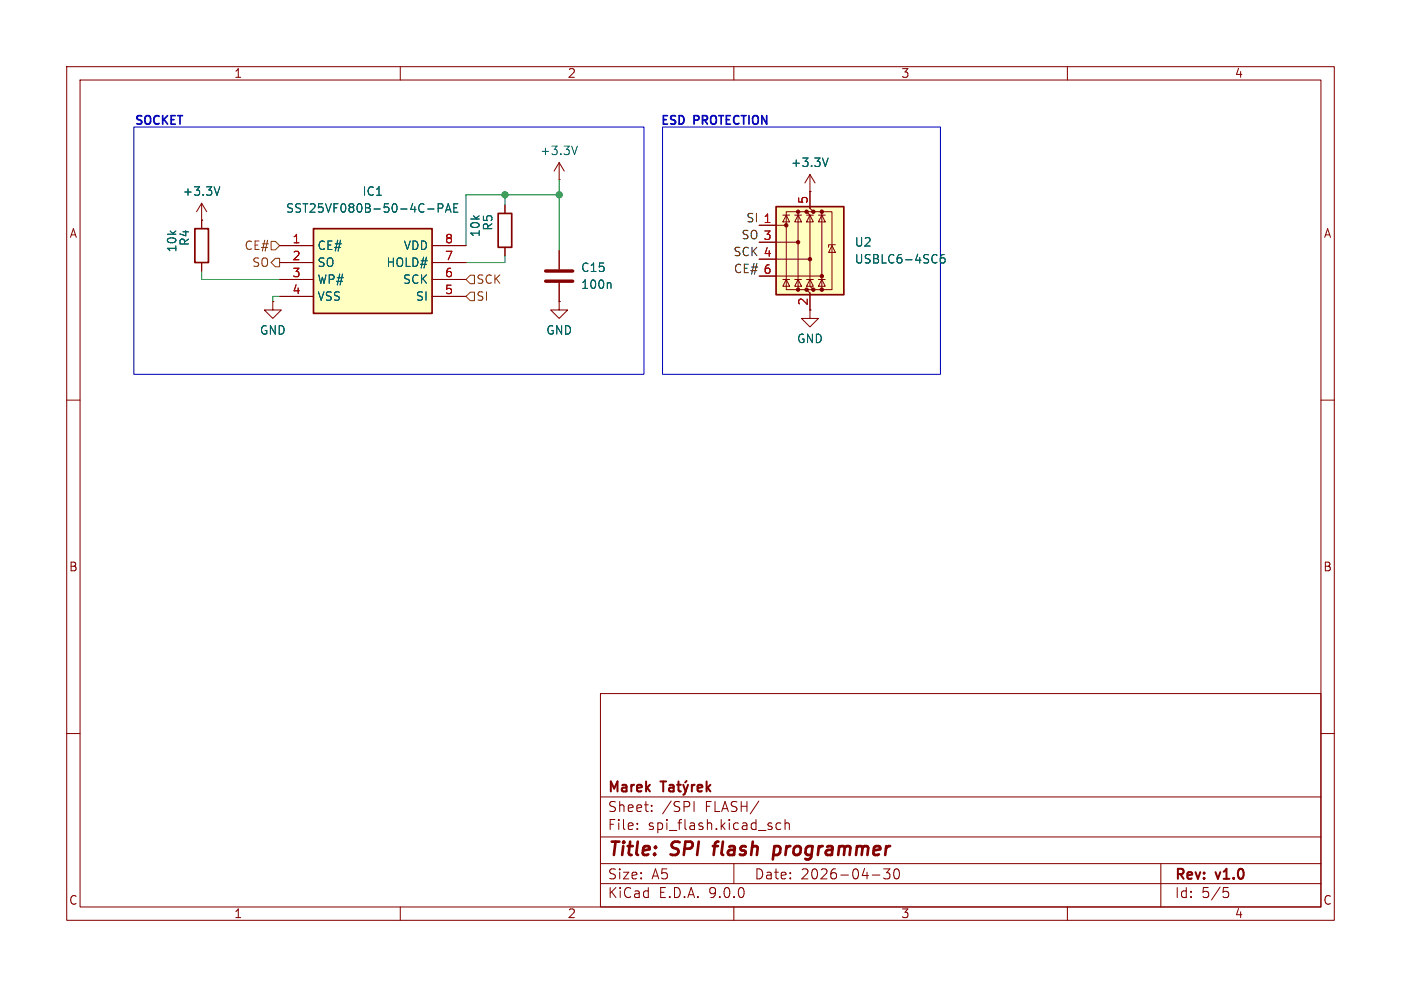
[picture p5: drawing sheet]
(kicad_sch
 (version 20250114)
 (generator "eeschema")
 (generator_version "9.0")
 (paper "A5")
 (title_block
  (title "SPI flash programmer")
  (date "2026-04-30")
  (rev "v1.0")
  (company "Marek Tatýrek"))
 (lib_symbols
  (symbol "Device:C"
   (pin_numbers (hide yes))
   (pin_names
    (offset 0.254)) (exclude_from_sim no) (in_bom yes) (on_board yes)
   (property "Reference" "C" (at 0.635 2.54 0) (effects (font (size 1.27 1.27)) (justify left)))
   (property "Value" "C" (at 0.635 -2.54 0) (effects (font (size 1.27 1.27)) (justify left)))
   (property "Footprint" "" (at 0.9652 -3.81 0) (effects (font (size 1.27 1.27)) (hide yes)))
   (property "Datasheet" "~" (at 0 0 0) (effects (font (size 1.27 1.27)) (hide yes)))
   (property "Description" "Unpolarized capacitor" (at 0 0 0) (effects (font (size 1.27 1.27)) (hide yes)))
   (symbol "C_0_1"
    (polyline (pts (xy -2.032 0.762) (xy 2.032 0.762)) (stroke (width 0.508) (type default)) (fill (type none)))
    (polyline (pts (xy -2.032 -0.762) (xy 2.032 -0.762)) (stroke (width 0.508) (type default)) (fill (type none))))
   (symbol "C_1_1"
    (pin passive line (at 0 3.81 270) (length 2.794) (name "~" (effects (font (size 1.27 1.27)))) (number "1" (effects (font (size 1.27 1.27)))))
    (pin passive line (at 0 -3.81 90) (length 2.794) (name "~" (effects (font (size 1.27 1.27)))) (number "2" (effects (font (size 1.27 1.27))))))
   (embedded_fonts no))
  (symbol "Device:R"
   (pin_numbers (hide yes))
   (pin_names
    (offset 0)) (exclude_from_sim no) (in_bom yes) (on_board yes)
   (property "Reference" "R" (at 2.032 0 90) (effects (font (size 1.27 1.27))))
   (property "Value" "R" (at 0 0 90) (effects (font (size 1.27 1.27))))
   (property "Footprint" "" (at -1.778 0 90) (effects (font (size 1.27 1.27)) (hide yes)))
   (property "Datasheet" "~" (at 0 0 0) (effects (font (size 1.27 1.27)) (hide yes)))
   (property "Description" "Resistor" (at 0 0 0) (effects (font (size 1.27 1.27)) (hide yes)))
   (symbol "R_0_1"
    (rectangle (start -1.016 -2.54) (end 1.016 2.54) (stroke (width 0.254) (type default)) (fill (type none))))
   (symbol "R_1_1"
    (pin passive line (at 0 3.81 270) (length 1.27) (name "~" (effects (font (size 1.27 1.27)))) (number "1" (effects (font (size 1.27 1.27)))))
    (pin passive line (at 0 -3.81 90) (length 1.27) (name "~" (effects (font (size 1.27 1.27)))) (number "2" (effects (font (size 1.27 1.27))))))
   (embedded_fonts no))
  (symbol "Power_Protection:USBLC6-4SC6"
   (pin_names (hide yes)) (exclude_from_sim no) (in_bom yes) (on_board yes)
   (property "Reference" "U" (at 1.27 9.525 0) (effects (font (size 1.27 1.27)) (justify left)))
   (property "Value" "USBLC6-4SC6" (at 1.27 6.985 0) (effects (font (size 1.27 1.27)) (justify left)))
   (property "Footprint" "Package_TO_SOT_SMD:SOT-23-6" (at 2.54 -10.16 0) (effects (font (size 1.27 1.27)
    (italic yes)) (justify left) (hide yes)))
   (property "Datasheet" "https://www.st.com/resource/en/datasheet/usblc6-4.pdf" (at 2.54 -12.7 0) (effects (font (size 1.27 1.27)) (justify left) (hide yes)))
   (property "Description" "Very low capacitance ESD protection diode, 4 data-line, SOT-23-6" (at 0 0 0) (effects (font (size 1.27 1.27)) (hide yes)))
   (symbol "USBLC6-4SC6_0_0"
    (circle (center -3.556 2.54) (radius 0.0001) (stroke (width 0.508) (type default)) (fill (type none)))
    (circle (center -1.778 4.572) (radius 0.0001) (stroke (width 0.508) (type default)) (fill (type none)))
    (circle (center -1.778 0) (radius 0.0001) (stroke (width 0.508) (type default)) (fill (type none)))
    (circle (center -1.778 -7.112) (radius 0.0001) (stroke (width 0.508) (type default)) (fill (type none)))
    (circle (center -0.508 4.572) (radius 0.0001) (stroke (width 0.508) (type default)) (fill (type none)))
    (circle (center -0.508 -7.112) (radius 0.0001) (stroke (width 0.508) (type default)) (fill (type none)))
    (circle (center 0 -2.54) (radius 0.0001) (stroke (width 0.508) (type default)) (fill (type none)))
    (circle (center 0.508 4.572) (radius 0.0001) (stroke (width 0.508) (type default)) (fill (type none)))
    (circle (center 0.508 -7.112) (radius 0.0001) (stroke (width 0.508) (type default)) (fill (type none)))
    (circle (center 1.778 4.572) (radius 0.0001) (stroke (width 0.508) (type default)) (fill (type none)))
    (circle (center 1.778 -5.08) (radius 0.0001) (stroke (width 0.508) (type default)) (fill (type none)))
    (circle (center 1.778 -7.112) (radius 0.0001) (stroke (width 0.508) (type default)) (fill (type none))))
   (symbol "USBLC6-4SC6_0_1"
    (polyline (pts (xy -5.08 2.54) (xy -3.556 2.54)) (stroke (width 0) (type default)) (fill (type none)))
    (polyline (pts (xy -5.08 0) (xy -1.778 0)) (stroke (width 0) (type default)) (fill (type none)))
    (polyline (pts (xy -5.08 -2.54) (xy 0 -2.54)) (stroke (width 0) (type default)) (fill (type none)))
    (polyline (pts (xy -5.08 -5.08) (xy 1.778 -5.08)) (stroke (width 0) (type default)) (fill (type none)))
    (polyline (pts (xy -4.064 3.048) (xy -3.048 3.048) (xy -3.556 4.064) (xy -4.064 3.048)) (stroke (width 0) (type default)) (fill (type none)))
    (polyline (pts (xy -4.064 -5.588) (xy -3.048 -5.588)) (stroke (width 0) (type default)) (fill (type none)))
    (polyline (pts (xy -3.048 4.064) (xy -4.064 4.064)) (stroke (width 0) (type default)) (fill (type none)))
    (polyline (pts (xy -3.048 -6.604) (xy -4.064 -6.604) (xy -3.556 -5.588) (xy -3.048 -6.604)) (stroke (width 0) (type default)) (fill (type none)))
    (polyline (pts (xy -2.286 4.064) (xy -1.27 4.064)) (stroke (width 0) (type default)) (fill (type none)))
    (polyline (pts (xy -2.286 -5.588) (xy -1.27 -5.588)) (stroke (width 0) (type default)) (fill (type none)))
    (polyline (pts (xy -1.27 3.048) (xy -2.286 3.048) (xy -1.778 4.064) (xy -1.27 3.048)) (stroke (width 0) (type default)) (fill (type none)))
    (polyline (pts (xy -1.27 -6.604) (xy -2.286 -6.604) (xy -1.778 -5.588) (xy -1.27 -6.604)) (stroke (width 0) (type default)) (fill (type none)))
    (polyline (pts (xy -0.508 3.048) (xy 0.508 3.048) (xy 0 4.064) (xy -0.508 3.048)) (stroke (width 0) (type default)) (fill (type none)))
    (polyline (pts (xy -0.508 -5.588) (xy 0.508 -5.588)) (stroke (width 0) (type default)) (fill (type none)))
    (polyline (pts (xy -0.508 -6.604) (xy 0.508 -6.604) (xy 0 -5.588) (xy -0.508 -6.604)) (stroke (width 0) (type default)) (fill (type none)))
    (polyline (pts (xy 0 5.08) (xy 0.508 4.572)) (stroke (width 0) (type default)) (fill (type none)))
    (polyline (pts (xy 0.508 4.064) (xy -0.508 4.064)) (stroke (width 0) (type default)) (fill (type none)))
    (polyline (pts (xy 0.508 -7.112) (xy -0.508 -7.112)) (stroke (width 0) (type default)) (fill (type none)))
    (polyline (pts (xy 1.27 4.064) (xy 2.286 4.064)) (stroke (width 0) (type default)) (fill (type none)))
    (polyline (pts (xy 1.27 -6.604) (xy 2.286 -6.604) (xy 1.778 -5.588) (xy 1.27 -6.604)) (stroke (width 0) (type default)) (fill (type none)))
    (polyline (pts (xy 1.778 4.572) (xy 3.302 4.572) (xy 3.302 -7.112) (xy 1.778 -7.112)) (stroke (width 0) (type default)) (fill (type none)))
    (polyline (pts (xy 2.286 3.048) (xy 1.27 3.048) (xy 1.778 4.064) (xy 2.286 3.048)) (stroke (width 0) (type default)) (fill (type none)))
    (polyline (pts (xy 2.286 -5.588) (xy 1.27 -5.588)) (stroke (width 0) (type default)) (fill (type none)))
    (polyline (pts (xy 2.794 -0.762) (xy 2.794 -0.381) (xy 3.81 -0.381)) (stroke (width 0) (type default)) (fill (type none)))
    (polyline (pts (xy 3.81 -1.524) (xy 2.794 -1.524) (xy 3.302 -0.508) (xy 3.81 -1.524)) (stroke (width 0) (type default)) (fill (type none))))
   (symbol "USBLC6-4SC6_1_1"
    (rectangle (start -5.08 5.334) (end 5.08 -7.874) (stroke (width 0.254) (type default)) (fill (type background)))
    (polyline (pts (xy -1.778 4.572) (xy -3.556 4.572) (xy -3.556 -7.112) (xy -1.778 -7.112)) (stroke (width 0) (type default)) (fill (type none)))
    (polyline (pts (xy -0.508 4.572) (xy 1.778 4.572) (xy 1.778 -7.112) (xy 0.508 -7.112)) (stroke (width 0) (type default)) (fill (type none)))
    (polyline (pts (xy 0 -7.62) (xy -0.508 -7.112) (xy -1.778 -7.112) (xy -1.778 4.572) (xy -0.508 4.572)) (stroke (width 0) (type default)) (fill (type none)))
    (polyline (pts (xy 0.508 -7.112) (xy 0 -6.604) (xy 0 4.064) (xy -0.508 4.572)) (stroke (width 0) (type default)) (fill (type none)))
    (pin passive line (at -7.62 2.54 0) (length 2.54) (name "I/O1" (effects (font (size 1.27 1.27)))) (number "1" (effects (font (size 1.27 1.27)))))
    (pin passive line (at -7.62 0 0) (length 2.54) (name "I/O2" (effects (font (size 1.27 1.27)))) (number "3" (effects (font (size 1.27 1.27)))))
    (pin passive line (at -7.62 -2.54 0) (length 2.54) (name "I/O3" (effects (font (size 1.27 1.27)))) (number "4" (effects (font (size 1.27 1.27)))))
    (pin passive line (at -7.62 -5.08 0) (length 2.54) (name "I/O4" (effects (font (size 1.27 1.27)))) (number "6" (effects (font (size 1.27 1.27)))))
    (pin passive line (at 0 7.62 270) (length 2.54) (name "VBUS" (effects (font (size 1.27 1.27)))) (number "5" (effects (font (size 1.27 1.27)))))
    (pin passive line (at 0 -10.16 90) (length 2.54) (name "GND" (effects (font (size 1.27 1.27)))) (number "2" (effects (font (size 1.27 1.27))))))
   (embedded_fonts no))
  (symbol "SST25VF080B-50-4C-PAE:SST25VF080B-50-4C-PAE" (exclude_from_sim no) (in_bom yes) (on_board yes)
   (property "Reference" "IC" (at 24.13 7.62 0) (effects (font (size 1.27 1.27)) (justify left top)))
   (property "Value" "SST25VF080B-50-4C-PAE" (at 24.13 5.08 0) (effects (font (size 1.27 1.27)) (justify left top)))
   (property "Footprint" "DIP781W56P254L950H533Q8N" (at 24.13 -94.92 0) (effects (font (size 1.27 1.27)) (justify left top) (hide yes)))
   (property "Datasheet" "https://www.microchip.com/wwwproducts/en/SST25VF080B" (at 24.13 -194.92 0) (effects (font (size 1.27 1.27)) (justify left top) (hide yes)))
   (property "Description" "SST25VF080B-50-4C-PAE, SPI Flash Memory, 1M x 8 bit 8Mbit, 5ns, 2.7  3.6 V, 8-Pin, PDIP" (at 0 0 0) (effects (font (size 1.27 1.27)) (hide yes)))
   (property "Height" "5.334" (at 24.13 -394.92 0) (effects (font (size 1.27 1.27)) (justify left top) (hide yes)))
   (property "Mouser Part Number" "804-25VF080B5CPAE" (at 24.13 -494.92 0) (effects (font (size 1.27 1.27)) (justify left top) (hide yes)))
   (property "Mouser Price/Stock" "https://www.mouser.co.uk/ProductDetail/Microchip-Technology/SST25VF080B-50-4C-PAE?qs=HXayfqKFfDVzMNFGLVK3xg%3D%3D" (at 24.13 -594.92 0) (effects (font (size 1.27 1.27)) (justify left top) (hide yes)))
   (property "Manufacturer_Name" "Microchip" (at 24.13 -694.92 0) (effects (font (size 1.27 1.27)) (justify left top) (hide yes)))
   (property "Manufacturer_Part_Number" "SST25VF080B-50-4C-PAE" (at 24.13 -794.92 0) (effects (font (size 1.27 1.27)) (justify left top) (hide yes)))
   (symbol "SST25VF080B-50-4C-PAE_1_1"
    (rectangle (start 5.08 2.54) (end 22.86 -10.16) (stroke (width 0.254) (type default)) (fill (type background)))
    (pin passive line (at 0 0 0) (length 5.08) (name "CE#" (effects (font (size 1.27 1.27)))) (number "1" (effects (font (size 1.27 1.27)))))
    (pin passive line (at 0 -2.54 0) (length 5.08) (name "SO" (effects (font (size 1.27 1.27)))) (number "2" (effects (font (size 1.27 1.27)))))
    (pin passive line (at 0 -5.08 0) (length 5.08) (name "WP#" (effects (font (size 1.27 1.27)))) (number "3" (effects (font (size 1.27 1.27)))))
    (pin passive line (at 0 -7.62 0) (length 5.08) (name "VSS" (effects (font (size 1.27 1.27)))) (number "4" (effects (font (size 1.27 1.27)))))
    (pin passive line (at 27.94 0 180) (length 5.08) (name "VDD" (effects (font (size 1.27 1.27)))) (number "8" (effects (font (size 1.27 1.27)))))
    (pin passive line (at 27.94 -2.54 180) (length 5.08) (name "HOLD#" (effects (font (size 1.27 1.27)))) (number "7" (effects (font (size 1.27 1.27)))))
    (pin passive line (at 27.94 -5.08 180) (length 5.08) (name "SCK" (effects (font (size 1.27 1.27)))) (number "6" (effects (font (size 1.27 1.27)))))
    (pin passive line (at 27.94 -7.62 180) (length 5.08) (name "SI" (effects (font (size 1.27 1.27)))) (number "5" (effects (font (size 1.27 1.27))))))
   (embedded_fonts no))
  (symbol "power:+3.3V"
   (power)
   (pin_numbers (hide yes))
   (pin_names
    (offset 0) (hide yes)) (exclude_from_sim no) (in_bom yes) (on_board yes)
   (property "Reference" "#PWR" (at 0 -3.81 0) (effects (font (size 1.27 1.27)) (hide yes)))
   (property "Value" "+3.3V" (at 0 3.556 0) (effects (font (size 1.27 1.27))))
   (property "Footprint" "" (at 0 0 0) (effects (font (size 1.27 1.27)) (hide yes)))
   (property "Datasheet" "" (at 0 0 0) (effects (font (size 1.27 1.27)) (hide yes)))
   (property "Description" "Power symbol creates a global label with name \"+3.3V\"" (at 0 0 0) (effects (font (size 1.27 1.27)) (hide yes)))
   (symbol "+3.3V_0_1"
    (polyline (pts (xy -0.762 1.27) (xy 0 2.54)) (stroke (width 0) (type default)) (fill (type none)))
    (polyline (pts (xy 0 2.54) (xy 0.762 1.27)) (stroke (width 0) (type default)) (fill (type none)))
    (polyline (pts (xy 0 0) (xy 0 2.54)) (stroke (width 0) (type default)) (fill (type none))))
   (symbol "+3.3V_1_1"
    (pin power_in line (at 0 0 90) (length 0) (name "~" (effects (font (size 1.27 1.27)))) (number "1" (effects (font (size 1.27 1.27))))))
   (embedded_fonts no))
  (symbol "power:GND"
   (power)
   (pin_numbers (hide yes))
   (pin_names
    (offset 0) (hide yes)) (exclude_from_sim no) (in_bom yes) (on_board yes)
   (property "Reference" "#PWR" (at 0 -6.35 0) (effects (font (size 1.27 1.27)) (hide yes)))
   (property "Value" "GND" (at 0 -3.81 0) (effects (font (size 1.27 1.27))))
   (property "Footprint" "" (at 0 0 0) (effects (font (size 1.27 1.27)) (hide yes)))
   (property "Datasheet" "" (at 0 0 0) (effects (font (size 1.27 1.27)) (hide yes)))
   (property "Description" "Power symbol creates a global label with name \"GND\" , ground" (at 0 0 0) (effects (font (size 1.27 1.27)) (hide yes)))
   (symbol "GND_0_1"
    (polyline (pts (xy 0 0) (xy 0 -1.27) (xy 1.27 -1.27) (xy 0 -2.54) (xy -1.27 -1.27) (xy 0 -1.27)) (stroke (width 0) (type default)) (fill (type none))))
   (symbol "GND_1_1"
    (pin power_in line (at 0 0 270) (length 0) (name "~" (effects (font (size 1.27 1.27)))) (number "1" (effects (font (size 1.27 1.27))))))
   (embedded_fonts no)))
 (rectangle
  (start 99.314 19.05)
  (end 140.97 56.134)
  (stroke (width 0) (type default))
  (fill (type none)))
 (rectangle
  (start 20.066 19.05)
  (end 96.52 56.134)
  (stroke (width 0) (type default))
  (fill (type none)))
 (text "ESD PROTECTION"
  (exclude_from_sim no)
  (at 107.188 18.288 0)
  (effects (font (size 1.27 1.27) (thickness 0.254)
    (bold yes))))
 (text "SOCKET"
  (exclude_from_sim no)
  (at 23.876 18.288 0)
  (effects (font (size 1.27 1.27) (thickness 0.254)
    (bold yes))))
 (junction
  (at 75.692 29.21)
  (diameter 0)
  (color 0 0 0 0))
 (junction
  (at 83.82 29.21)
  (diameter 0)
  (color 0 0 0 0))
 (wire
  (pts (xy 83.82 26.924) (xy 83.82 29.21))
  (stroke (width 0) (type default)))
 (wire
  (pts (xy 41.91 44.45) (xy 40.894 44.45))
  (stroke (width 0) (type default)))
 (wire
  (pts (xy 69.85 29.21) (xy 69.85 36.83))
  (stroke (width 0) (type default)))
 (wire
  (pts (xy 75.692 29.21) (xy 75.692 30.734))
  (stroke (width 0) (type default)))
 (wire
  (pts (xy 40.894 44.45) (xy 40.894 45.212))
  (stroke (width 0) (type default)))
 (wire
  (pts (xy 69.85 29.21) (xy 75.692 29.21))
  (stroke (width 0) (type default)))
 (wire
  (pts (xy 30.226 40.64) (xy 30.226 41.91))
  (stroke (width 0) (type default)))
 (wire
  (pts (xy 75.692 29.21) (xy 83.82 29.21))
  (stroke (width 0) (type default)))
 (wire
  (pts (xy 30.226 41.91) (xy 41.91 41.91))
  (stroke (width 0) (type default)))
 (wire
  (pts (xy 75.692 39.37) (xy 69.85 39.37))
  (stroke (width 0) (type default)))
 (wire
  (pts (xy 75.692 38.354) (xy 75.692 39.37))
  (stroke (width 0) (type default)))
 (wire
  (pts (xy 83.82 29.21) (xy 83.82 37.592))
  (stroke (width 0) (type default)))
 (label "SO"
  (at 113.792 36.322 180)
  (effects (font (size 1.27 1.27)) (justify right bottom)))
 (label "SI"
  (at 113.792 33.782 180)
  (effects (font (size 1.27 1.27)) (justify right bottom)))
 (label "CE#"
  (at 113.792 41.402 180)
  (effects (font (size 1.27 1.27)) (justify right bottom)))
 (label "SCK"
  (at 113.792 38.862 180)
  (effects (font (size 1.27 1.27)) (justify right bottom)))
 (hierarchical_label "SCK"
  (shape input)
  (at 69.85 41.91 0)
  (effects (font (size 1.27 1.27)) (justify left)))
 (hierarchical_label "SO"
  (shape output)
  (at 41.91 39.37 180)
  (effects (font (size 1.27 1.27)) (justify right)))
 (hierarchical_label "SI"
  (shape input)
  (at 69.85 44.45 0)
  (effects (font (size 1.27 1.27)) (justify left)))
 (hierarchical_label "CE#"
  (shape input)
  (at 41.91 36.83 180)
  (effects (font (size 1.27 1.27)) (justify right)))
 (symbol
  (lib_id "power:GND")
  (at 121.412 46.482 0)
  (unit 1)
  (exclude_from_sim no)
  (in_bom yes)
  (on_board yes)
  (dnp no)
  (fields_autoplaced yes)
  (property "Reference" "#PWR041" (at 121.412 52.832 0) (effects (font (size 1.27 1.27)) (hide yes)))
  (property "Value" "GND" (at 121.412 50.8 0) (effects (font (size 1.27 1.27))))
  (property "Footprint" "" (at 121.412 46.482 0) (effects (font (size 1.27 1.27)) (hide yes)))
  (property "Datasheet" "" (at 121.412 46.482 0) (effects (font (size 1.27 1.27)) (hide yes)))
  (property "Description" "Power symbol creates a global label with name \"GND\" , ground" (at 121.412 46.482 0) (effects (font (size 1.27 1.27)) (hide yes)))
  (pin "1"))
 (symbol
  (lib_id "SST25VF080B-50-4C-PAE:SST25VF080B-50-4C-PAE")
  (at 41.91 36.83 0)
  (unit 1)
  (exclude_from_sim no)
  (in_bom yes)
  (on_board yes)
  (dnp no)
  (fields_autoplaced yes)
  (property "Reference" "IC1" (at 55.88 28.702 0) (effects (font (size 1.27 1.27))))
  (property "Value" "SST25VF080B-50-4C-PAE" (at 55.88 31.242 0) (effects (font (size 1.27 1.27))))
  (property "Footprint" "Package_DIP:DIP-8_W7.62mm_Socket" (at 66.04 131.75 0) (effects (font (size 1.27 1.27)) (justify left top) (hide yes)))
  (property "Datasheet" "https://www.microchip.com/wwwproducts/en/SST25VF080B" (at 66.04 231.75 0) (effects (font (size 1.27 1.27)) (justify left top) (hide yes)))
  (property "Description" "SST25VF080B-50-4C-PAE, SPI Flash Memory, 1M x 8 bit 8Mbit, 5ns, 2.7  3.6 V, 8-Pin, PDIP" (at 41.91 36.83 0) (effects (font (size 1.27 1.27)) (hide yes)))
  (property "Height" "5.334" (at 66.04 431.75 0) (effects (font (size 1.27 1.27)) (justify left top) (hide yes)))
  (property "Mouser Part Number" "804-25VF080B5CPAE" (at 66.04 531.75 0) (effects (font (size 1.27 1.27)) (justify left top) (hide yes)))
  (property "Mouser Price/Stock" "https://www.mouser.co.uk/ProductDetail/Microchip-Technology/SST25VF080B-50-4C-PAE?qs=HXayfqKFfDVzMNFGLVK3xg%3D%3D" (at 66.04 631.75 0) (effects (font (size 1.27 1.27)) (justify left top) (hide yes)))
  (property "Manufacturer_Name" "Microchip" (at 66.04 731.75 0) (effects (font (size 1.27 1.27)) (justify left top) (hide yes)))
  (property "Manufacturer_Part_Number" "SST25VF080B-50-4C-PAE" (at 66.04 831.75 0) (effects (font (size 1.27 1.27)) (justify left top) (hide yes)))
  (property "TME" "https://www.tme.eu/cz/details/d2808-42/presne-patice/harwin/" (at 41.91 36.83 0) (effects (font (size 1.27 1.27)) (hide yes)))
  (pin "7")
  (pin "6")
  (pin "5")
  (pin "2")
  (pin "1")
  (pin "8")
  (pin "4")
  (pin "3"))
 (symbol
  (lib_id "power:GND")
  (at 40.894 45.212 0)
  (unit 1)
  (exclude_from_sim no)
  (in_bom yes)
  (on_board yes)
  (dnp no)
  (fields_autoplaced yes)
  (property "Reference" "#PWR038" (at 40.894 51.562 0) (effects (font (size 1.27 1.27)) (hide yes)))
  (property "Value" "GND" (at 40.894 49.53 0) (effects (font (size 1.27 1.27))))
  (property "Footprint" "" (at 40.894 45.212 0) (effects (font (size 1.27 1.27)) (hide yes)))
  (property "Datasheet" "" (at 40.894 45.212 0) (effects (font (size 1.27 1.27)) (hide yes)))
  (property "Description" "Power symbol creates a global label with name \"GND\" , ground" (at 40.894 45.212 0) (effects (font (size 1.27 1.27)) (hide yes)))
  (pin "1"))
 (symbol
  (lib_id "Power_Protection:USBLC6-4SC6")
  (at 121.412 36.322 0)
  (unit 1)
  (exclude_from_sim no)
  (in_bom yes)
  (on_board yes)
  (dnp no)
  (fields_autoplaced yes)
  (property "Reference" "U2" (at 128.016 36.3219 0) (effects (font (size 1.27 1.27)) (justify left)))
  (property "Value" "USBLC6-4SC6" (at 128.016 38.8619 0) (effects (font (size 1.27 1.27)) (justify left)))
  (property "Footprint" "Package_TO_SOT_SMD:SOT-23-6" (at 123.952 46.482 0) (effects (font (size 1.27 1.27)
    (italic yes)) (justify left) (hide yes)))
  (property "Datasheet" "https://www.st.com/resource/en/datasheet/usblc6-4.pdf" (at 123.952 49.022 0) (effects (font (size 1.27 1.27)) (justify left) (hide yes)))
  (property "Description" "Very low capacitance ESD protection diode, 4 data-line, SOT-23-6" (at 121.412 36.322 0) (effects (font (size 1.27 1.27)) (hide yes)))
  (property "TME" "https://www.tme.eu/cz/details/usblc6-4sc6y/ochranne-diody-site/stmicroelectronics/" (at 121.412 36.322 0) (effects (font (size 1.27 1.27)) (hide yes)))
  (pin "2")
  (pin "5")
  (pin "6")
  (pin "4")
  (pin "3")
  (pin "1"))
 (symbol
  (lib_id "power:+3.3V")
  (at 30.226 33.02 0)
  (unit 1)
  (exclude_from_sim no)
  (in_bom yes)
  (on_board yes)
  (dnp no)
  (fields_autoplaced yes)
  (property "Reference" "#PWR039" (at 30.226 36.83 0) (effects (font (size 1.27 1.27)) (hide yes)))
  (property "Value" "+3.3V" (at 30.226 28.702 0) (effects (font (size 1.27 1.27))))
  (property "Footprint" "" (at 30.226 33.02 0) (effects (font (size 1.27 1.27)) (hide yes)))
  (property "Datasheet" "" (at 30.226 33.02 0) (effects (font (size 1.27 1.27)) (hide yes)))
  (property "Description" "Power symbol creates a global label with name \"+3.3V\"" (at 30.226 33.02 0) (effects (font (size 1.27 1.27)) (hide yes)))
  (pin "1"))
 (symbol
  (lib_id "Device:C")
  (at 83.82 41.402 180)
  (unit 1)
  (exclude_from_sim no)
  (in_bom yes)
  (on_board yes)
  (dnp no)
  (fields_autoplaced yes)
  (property "Reference" "C15" (at 86.995 40.132 0) (effects (font (size 1.27 1.27)) (justify right)))
  (property "Value" "100n" (at 86.995 42.672 0) (effects (font (size 1.27 1.27)) (justify right)))
  (property "Footprint" "Capacitor_SMD:C_0603_1608Metric" (at 82.8548 37.592 0) (effects (font (size 1.27 1.27)) (hide yes)))
  (property "Datasheet" "~" (at 83.82 41.402 0) (effects (font (size 1.27 1.27)) (hide yes)))
  (property "Description" "" (at 83.82 41.402 0) (effects (font (size 1.27 1.27)) (hide yes)))
  (property "TME" "https://www.tme.eu/cz/details/cl10b104kb8nnnc/kondenzatory-mlcc-smd/samsung/" (at 83.82 41.402 0) (effects (font (size 1.27 1.27)) (hide yes)))
  (pin "1")
  (pin "2"))
 (symbol
  (lib_id "power:GND")
  (at 83.82 45.212 0)
  (unit 1)
  (exclude_from_sim no)
  (in_bom yes)
  (on_board yes)
  (dnp no)
  (fields_autoplaced yes)
  (property "Reference" "#PWR036" (at 83.82 51.562 0) (effects (font (size 1.27 1.27)) (hide yes)))
  (property "Value" "GND" (at 83.82 49.53 0) (effects (font (size 1.27 1.27))))
  (property "Footprint" "" (at 83.82 45.212 0) (effects (font (size 1.27 1.27)) (hide yes)))
  (property "Datasheet" "" (at 83.82 45.212 0) (effects (font (size 1.27 1.27)) (hide yes)))
  (property "Description" "Power symbol creates a global label with name \"GND\" , ground" (at 83.82 45.212 0) (effects (font (size 1.27 1.27)) (hide yes)))
  (pin "1"))
 (symbol
  (lib_id "power:+3.3V")
  (at 121.412 28.702 0)
  (unit 1)
  (exclude_from_sim no)
  (in_bom yes)
  (on_board yes)
  (dnp no)
  (fields_autoplaced yes)
  (property "Reference" "#PWR040" (at 121.412 32.512 0) (effects (font (size 1.27 1.27)) (hide yes)))
  (property "Value" "+3.3V" (at 121.412 24.384 0) (effects (font (size 1.27 1.27))))
  (property "Footprint" "" (at 121.412 28.702 0) (effects (font (size 1.27 1.27)) (hide yes)))
  (property "Datasheet" "" (at 121.412 28.702 0) (effects (font (size 1.27 1.27)) (hide yes)))
  (property "Description" "Power symbol creates a global label with name \"+3.3V\"" (at 121.412 28.702 0) (effects (font (size 1.27 1.27)) (hide yes)))
  (pin "1"))
 (symbol
  (lib_id "power:+3.3V")
  (at 83.82 26.924 0)
  (unit 1)
  (exclude_from_sim no)
  (in_bom yes)
  (on_board yes)
  (dnp no)
  (fields_autoplaced yes)
  (property "Reference" "#PWR037" (at 83.82 30.734 0) (effects (font (size 1.27 1.27)) (hide yes)))
  (property "Value" "+3.3V" (at 83.82 22.606 0) (effects (font (size 1.27 1.27))))
  (property "Footprint" "" (at 83.82 26.924 0) (effects (font (size 1.27 1.27)) (hide yes)))
  (property "Datasheet" "" (at 83.82 26.924 0) (effects (font (size 1.27 1.27)) (hide yes)))
  (property "Description" "Power symbol creates a global label with name \"+3.3V\"" (at 83.82 26.924 0) (effects (font (size 1.27 1.27)) (hide yes)))
  (pin "1"))
 (symbol
  (lib_id "Device:R")
  (at 75.692 34.544 180)
  (unit 1)
  (exclude_from_sim no)
  (in_bom yes)
  (on_board yes)
  (dnp no)
  (property "Reference" "R5" (at 73.152 32.004 90) (effects (font (size 1.27 1.27)) (justify left)))
  (property "Value" "10k" (at 71.247 32.004 90) (effects (font (size 1.27 1.27)) (justify left)))
  (property "Footprint" "Resistor_SMD:R_0603_1608Metric" (at 77.47 34.544 90) (effects (font (size 1.27 1.27)) (hide yes)))
  (property "Datasheet" "~" (at 75.692 34.544 0) (effects (font (size 1.27 1.27)) (hide yes)))
  (property "Description" "" (at 75.692 34.544 0) (effects (font (size 1.27 1.27)) (hide yes)))
  (property "TME" "https://www.tme.eu/cz/details/smd0603-10k-1%25/rezistory-smd/royal-ohm/0603saf1002t5e/" (at 75.692 34.544 90) (effects (font (size 1.27 1.27)) (hide yes)))
  (pin "1")
  (pin "2"))
 (symbol
  (lib_id "Device:R")
  (at 30.226 36.83 180)
  (unit 1)
  (exclude_from_sim no)
  (in_bom yes)
  (on_board yes)
  (dnp no)
  (property "Reference" "R4" (at 27.686 34.29 90) (effects (font (size 1.27 1.27)) (justify left)))
  (property "Value" "10k" (at 25.781 34.29 90) (effects (font (size 1.27 1.27)) (justify left)))
  (property "Footprint" "Resistor_SMD:R_0603_1608Metric" (at 32.004 36.83 90) (effects (font (size 1.27 1.27)) (hide yes)))
  (property "Datasheet" "~" (at 30.226 36.83 0) (effects (font (size 1.27 1.27)) (hide yes)))
  (property "Description" "" (at 30.226 36.83 0) (effects (font (size 1.27 1.27)) (hide yes)))
  (property "TME" "https://www.tme.eu/cz/details/smd0603-10k-1%25/rezistory-smd/royal-ohm/0603saf1002t5e/" (at 30.226 36.83 90) (effects (font (size 1.27 1.27)) (hide yes)))
  (pin "1")
  (pin "2")))
